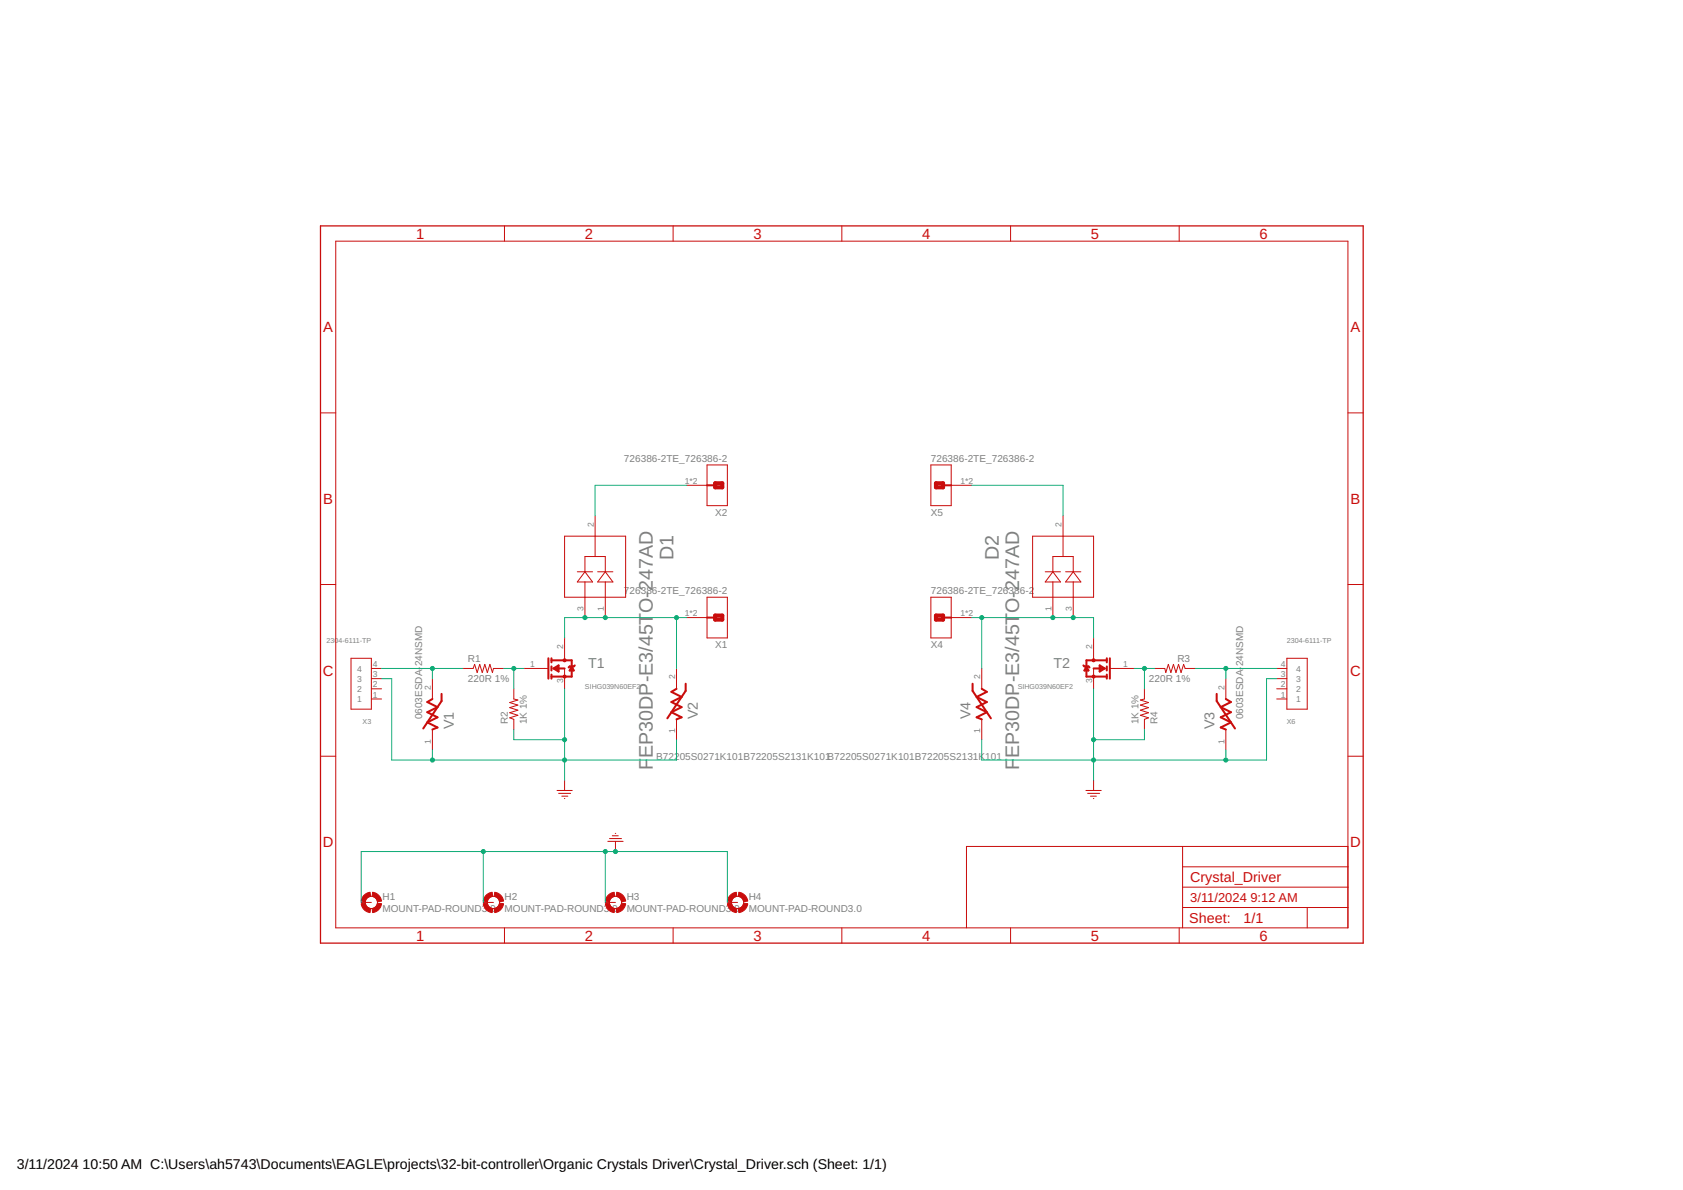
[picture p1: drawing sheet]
<?xml version="1.0" encoding="utf-8"?>
<!DOCTYPE eagle SYSTEM "eagle.dtd">
<eagle version="9.6.2">
<drawing>
<settings>
<setting alwaysvectorfont="no"/>
<setting verticaltext="up"/>
</settings>
<grid distance="0.1" unitdist="inch" unit="inch" style="lines" multiple="1" display="yes" altdistance="0.01" altunitdist="inch" altunit="inch"/>
<schematic xreflabel="%F%N/%S.%C%R" xrefpart="/%S.%C%R">
<libraries>
<library name="frames">
<symbols>
<symbol name="A4L-LOC">
<wire x1="256.54" y1="3.81" x2="256.54" y2="8.89" width="0.1016" layer="94"/>
<wire x1="256.54" y1="8.89" x2="256.54" y2="13.97" width="0.1016" layer="94"/>
<wire x1="256.54" y1="13.97" x2="256.54" y2="19.05" width="0.1016" layer="94"/>
<wire x1="256.54" y1="19.05" x2="256.54" y2="24.13" width="0.1016" layer="94"/>
<wire x1="161.29" y1="3.81" x2="161.29" y2="24.13" width="0.1016" layer="94"/>
<wire x1="161.29" y1="24.13" x2="215.265" y2="24.13" width="0.1016" layer="94"/>
<wire x1="215.265" y1="24.13" x2="256.54" y2="24.13" width="0.1016" layer="94"/>
<wire x1="246.38" y1="3.81" x2="246.38" y2="8.89" width="0.1016" layer="94"/>
<wire x1="246.38" y1="8.89" x2="256.54" y2="8.89" width="0.1016" layer="94"/>
<wire x1="246.38" y1="8.89" x2="215.265" y2="8.89" width="0.1016" layer="94"/>
<wire x1="215.265" y1="8.89" x2="215.265" y2="3.81" width="0.1016" layer="94"/>
<wire x1="215.265" y1="8.89" x2="215.265" y2="13.97" width="0.1016" layer="94"/>
<wire x1="215.265" y1="13.97" x2="256.54" y2="13.97" width="0.1016" layer="94"/>
<wire x1="215.265" y1="13.97" x2="215.265" y2="19.05" width="0.1016" layer="94"/>
<wire x1="215.265" y1="19.05" x2="256.54" y2="19.05" width="0.1016" layer="94"/>
<wire x1="215.265" y1="19.05" x2="215.265" y2="24.13" width="0.1016" layer="94"/>
<text x="217.17" y="15.24" size="2.54" layer="94">&gt;DRAWING_NAME</text>
<text x="217.17" y="10.16" size="2.286" layer="94">&gt;LAST_DATE_TIME</text>
<text x="230.505" y="5.08" size="2.54" layer="94">&gt;SHEET</text>
<text x="216.916" y="4.953" size="2.54" layer="94">Sheet:</text>
<frame x1="0" y1="0" x2="260.35" y2="179.07" columns="6" rows="4" layer="94"/>
</symbol>
</symbols>
<devicesets>
<deviceset name="A4L-LOC" prefix="FRAME" uservalue="yes">
<gates>
<gate name="G$1" symbol="A4L-LOC" x="0" y="0"/>
</gates>
<devices>
<device name="">
<technologies>
<technology name=""/>
</technologies>
</device>
</devices>
</deviceset>
</devicesets>
</library>
<library name="Labops_Lib_AH">
<symbols>
<symbol name="N-MOSFET">
<wire x1="1.016" y1="-7.62" x2="1.016" y2="-2.54" width="0.508" layer="94"/>
<wire x1="1.778" y1="-3.556" x2="1.778" y2="-2.54" width="0.508" layer="94"/>
<wire x1="1.778" y1="-7.112" x2="5.08" y2="-7.112" width="0.508" layer="94"/>
<wire x1="1.778" y1="-3.048" x2="5.08" y2="-3.048" width="0.508" layer="94"/>
<wire x1="2.54" y1="-5.08" x2="5.08" y2="-5.08" width="0.508" layer="94"/>
<wire x1="2.286" y1="-5.08" x2="3.556" y2="-4.318" width="0.508" layer="94"/>
<wire x1="2.286" y1="-5.08" x2="3.556" y2="-5.842" width="0.508" layer="94"/>
<wire x1="3.556" y1="-4.318" x2="3.556" y2="-5.842" width="0.508" layer="94"/>
<wire x1="3.302" y1="-4.826" x2="3.302" y2="-5.588" width="0.508" layer="94"/>
<wire x1="1.778" y1="-6.604" x2="1.778" y2="-7.62" width="0.508" layer="94"/>
<wire x1="1.778" y1="-4.572" x2="1.778" y2="-5.588" width="0.508" layer="94"/>
<wire x1="5.08" y1="-7.112" x2="6.858" y2="-7.112" width="0.508" layer="94"/>
<wire x1="6.858" y1="-7.112" x2="6.858" y2="-3.048" width="0.508" layer="94"/>
<wire x1="6.858" y1="-3.048" x2="5.08" y2="-3.048" width="0.508" layer="94"/>
<wire x1="6.858" y1="-4.572" x2="6.35" y2="-5.588" width="0.508" layer="94"/>
<wire x1="6.35" y1="-5.588" x2="7.366" y2="-5.588" width="0.508" layer="94"/>
<wire x1="7.366" y1="-5.588" x2="6.858" y2="-4.572" width="0.508" layer="94"/>
<wire x1="6.858" y1="-4.572" x2="7.366" y2="-4.572" width="0.508" layer="94"/>
<wire x1="7.366" y1="-4.572" x2="7.62" y2="-4.318" width="0.508" layer="94"/>
<wire x1="6.858" y1="-4.572" x2="6.35" y2="-4.572" width="0.508" layer="94"/>
<wire x1="6.35" y1="-4.572" x2="6.096" y2="-4.826" width="0.508" layer="94"/>
<wire x1="0" y1="-5.08" x2="1.016" y2="-5.08" width="0.15" layer="94"/>
<wire x1="5.08" y1="-5.08" x2="5.08" y2="-5.08" width="0.15" layer="94"/>
<wire x1="5.08" y1="-2.54" x2="5.08" y2="-3.048" width="0.15" layer="94"/>
<text x="10.922" y="-2.54" size="2.54" layer="95" align="top-left">&gt;NAME</text>
<text x="10.922" y="-5.334" size="2.54" layer="95" align="top-left"></text>
<pin name="G" x="-5.08" y="-5.08" visible="pad" length="middle" direction="pas"/>
<pin name="S" x="5.08" y="-10.16" visible="pad" length="middle" direction="pas" rot="R90"/>
<pin name="D" x="5.08" y="2.54" visible="pad" length="middle" direction="pas" rot="R270"/>
<circle x="5.08" y="-3.048" radius="0.254" width="0.254" layer="94"/>
<circle x="5.08" y="-7.112" radius="0.254" width="0.254" layer="94"/>
<text x="10.16" y="-10.16" size="1.27" layer="96">&gt;Value</text>
</symbol>
<symbol name="GND-1">
<wire x1="-1.905" y1="0" x2="1.905" y2="0" width="0.254" layer="94"/>
<pin name="GND" x="0" y="2.54" visible="off" length="short" direction="sup" rot="R270"/>
<wire x1="-1.5" y1="-0.7" x2="1.5" y2="-0.7" width="0.254" layer="94"/>
<wire x1="-0.7" y1="-1.4" x2="0.8" y2="-1.4" width="0.254" layer="94"/>
<wire x1="-0.05" y1="-2" x2="0.05" y2="-2" width="0.254" layer="94"/>
</symbol>
<symbol name="R-US">
<wire x1="-2.54" y1="0" x2="-2.159" y2="1.016" width="0.2032" layer="94"/>
<wire x1="-2.159" y1="1.016" x2="-1.524" y2="-1.016" width="0.2032" layer="94"/>
<wire x1="-1.524" y1="-1.016" x2="-0.889" y2="1.016" width="0.2032" layer="94"/>
<wire x1="-0.889" y1="1.016" x2="-0.254" y2="-1.016" width="0.2032" layer="94"/>
<wire x1="-0.254" y1="-1.016" x2="0.381" y2="1.016" width="0.2032" layer="94"/>
<wire x1="0.381" y1="1.016" x2="1.016" y2="-1.016" width="0.2032" layer="94"/>
<wire x1="1.016" y1="-1.016" x2="1.651" y2="1.016" width="0.2032" layer="94"/>
<wire x1="1.651" y1="1.016" x2="2.286" y2="-1.016" width="0.2032" layer="94"/>
<wire x1="2.286" y1="-1.016" x2="2.54" y2="0" width="0.2032" layer="94"/>
<text x="-3.81" y="1.4986" size="1.778" layer="95">&gt;NAME</text>
<text x="-3.81" y="-3.302" size="1.778" layer="96">&gt;VALUE</text>
<pin name="2" x="5.08" y="0" visible="off" length="short" direction="pas" swaplevel="1" rot="R180"/>
<pin name="1" x="-5.08" y="0" visible="off" length="short" direction="pas" swaplevel="1"/>
</symbol>
<symbol name="DIODE_D2PAK">
<pin name="1" x="-2.54" y="0" visible="pad" length="middle" direction="pas" rot="R180"/>
<pin name="3" x="-2.54" y="-5.08" visible="pad" length="middle" direction="pas" rot="R180"/>
<pin name="2" x="-27.94" y="-2.54" visible="pad" length="middle" direction="pas"/>
<wire x1="-11.43" y1="1.905" x2="-11.43" y2="0" width="0.2032" layer="94"/>
<wire x1="-11.43" y1="0" x2="-11.43" y2="-1.905" width="0.2032" layer="94"/>
<wire x1="-13.97" y1="-1.905" x2="-13.97" y2="0" width="0.2032" layer="94"/>
<wire x1="-13.97" y1="0" x2="-13.97" y2="1.905" width="0.2032" layer="94"/>
<wire x1="-11.43" y1="0" x2="-7.62" y2="0" width="0.1524" layer="94"/>
<wire x1="-13.97" y1="0" x2="-11.43" y2="1.905" width="0.2032" layer="94"/>
<wire x1="-11.43" y1="-1.905" x2="-13.97" y2="0" width="0.2032" layer="94"/>
<wire x1="-22.86" y1="5.08" x2="-7.62" y2="5.08" width="0.1524" layer="94"/>
<wire x1="-7.62" y1="5.08" x2="-7.62" y2="-5.08" width="0.1524" layer="94"/>
<wire x1="-7.62" y1="-5.08" x2="-7.62" y2="-10.16" width="0.1524" layer="94"/>
<wire x1="-7.62" y1="-10.16" x2="-22.86" y2="-10.16" width="0.1524" layer="94"/>
<wire x1="-22.86" y1="-10.16" x2="-22.86" y2="-2.54" width="0.1524" layer="94"/>
<wire x1="-22.86" y1="-2.54" x2="-22.86" y2="5.08" width="0.1524" layer="94"/>
<wire x1="-11.43" y1="-3.175" x2="-11.43" y2="-5.08" width="0.2032" layer="94"/>
<wire x1="-11.43" y1="-5.08" x2="-11.43" y2="-6.985" width="0.2032" layer="94"/>
<wire x1="-13.97" y1="-6.985" x2="-13.97" y2="-5.08" width="0.2032" layer="94"/>
<wire x1="-13.97" y1="-5.08" x2="-13.97" y2="-3.175" width="0.2032" layer="94"/>
<wire x1="-11.43" y1="-5.08" x2="-7.62" y2="-5.08" width="0.1524" layer="94"/>
<wire x1="-13.97" y1="-5.08" x2="-11.43" y2="-3.175" width="0.2032" layer="94"/>
<wire x1="-11.43" y1="-6.985" x2="-13.97" y2="-5.08" width="0.2032" layer="94"/>
<wire x1="-17.78" y1="0" x2="-17.78" y2="-2.54" width="0.1524" layer="94"/>
<wire x1="-17.78" y1="-2.54" x2="-17.78" y2="-5.08" width="0.1524" layer="94"/>
<wire x1="-22.86" y1="-2.54" x2="-17.78" y2="-2.54" width="0.1524" layer="94"/>
<wire x1="-14.0716" y1="0" x2="-17.78" y2="0" width="0.1524" layer="94"/>
<wire x1="-14.0716" y1="-5.08" x2="-17.78" y2="-5.08" width="0.1524" layer="94"/>
<text x="-24.2062" y="8.4328" size="3.4798" layer="96" ratio="10" rot="SR0">&gt;Value</text>
<text x="-23.1394" y="13.5128" size="3.4798" layer="95" ratio="10" rot="SR0">&gt;Name</text>
</symbol>
<symbol name="726386-2">
<wire x1="0" y1="-15.24" x2="0" y2="-5.08" width="0.254" layer="94"/>
<wire x1="0" y1="-5.08" x2="5.08" y2="-5.08" width="0.254" layer="94"/>
<wire x1="5.08" y1="-5.08" x2="5.08" y2="-15.24" width="0.254" layer="94"/>
<wire x1="5.08" y1="-15.24" x2="0" y2="-15.24" width="0.254" layer="94"/>
<wire x1="1.27" y1="-10.668" x2="1.27" y2="-9.652" width="1.016" layer="94"/>
<wire x1="1.27" y1="-9.652" x2="3.048" y2="-9.652" width="1.016" layer="94"/>
<wire x1="3.048" y1="-9.652" x2="3.048" y2="-10.668" width="1.016" layer="94"/>
<wire x1="3.048" y1="-10.668" x2="1.27" y2="-10.668" width="1.016" layer="94"/>
<wire x1="3.302" y1="-10.16" x2="5.08" y2="-10.16" width="0.508" layer="94"/>
<wire x1="5.08" y1="-10.16" x2="5.08" y2="-10.16" width="0.15" layer="94"/>
<text x="0" y="-2.54" size="1.778" layer="95" align="top-left">&gt;NAME</text>
<pin name="1" x="10.16" y="-10.16" visible="pad" length="middle" direction="pas" rot="R180"/>
<text x="0" y="-17.78" size="1.778" layer="96">&gt;Value</text>
</symbol>
<symbol name="VARISTOR">
<wire x1="10.16" y1="-2.54" x2="9.398" y2="-1.27" width="0.508" layer="94"/>
<wire x1="9.398" y1="-1.27" x2="8.128" y2="-3.81" width="0.508" layer="94"/>
<wire x1="8.128" y1="-3.81" x2="6.858" y2="-1.27" width="0.508" layer="94"/>
<wire x1="6.858" y1="-1.27" x2="5.588" y2="-3.81" width="0.508" layer="94"/>
<wire x1="5.588" y1="-3.81" x2="4.318" y2="-1.27" width="0.508" layer="94"/>
<wire x1="4.318" y1="-1.27" x2="3.048" y2="-3.81" width="0.508" layer="94"/>
<wire x1="3.048" y1="-3.81" x2="2.54" y2="-2.54" width="0.508" layer="94"/>
<wire x1="9.652" y1="-4.826" x2="2.794" y2="-0.254" width="0.508" layer="94"/>
<wire x1="9.652" y1="-4.826" x2="11.43" y2="-4.826" width="0.508" layer="94"/>
<wire x1="10.16" y1="-2.54" x2="10.16" y2="-2.54" width="0.15" layer="94"/>
<wire x1="2.54" y1="-2.54" x2="2.54" y2="-2.54" width="0.15" layer="94"/>
<text x="2.54" y="-5.334" size="2.54" layer="95" align="top-left">&gt;NAME</text>
<pin name="2" x="15.24" y="-2.54" visible="pad" length="middle" direction="pas" rot="R180"/>
<pin name="1" x="-2.54" y="-2.54" visible="pad" length="middle" direction="pas"/>
<text x="5.08" y="0" size="1.778" layer="96">&gt;Value</text>
</symbol>
<symbol name="X04">
<wire x1="-2.54" y1="5.08" x2="2.54" y2="5.08" width="0.254" layer="94"/>
<wire x1="2.54" y1="5.08" x2="2.54" y2="-7.62" width="0.254" layer="94"/>
<wire x1="2.54" y1="-7.62" x2="-2.54" y2="-7.62" width="0.254" layer="94"/>
<wire x1="-2.54" y1="-7.62" x2="-2.54" y2="5.08" width="0.254" layer="94"/>
<pin name="1" x="-5.08" y="2.54" length="short"/>
<pin name="2" x="-5.08" y="0" length="short"/>
<text x="-2.54" y="7.62" size="1.27" layer="95">&gt;Name</text>
<text x="-2.54" y="-12.7" size="1.27" layer="96">&gt;Value</text>
<pin name="3" x="-5.08" y="-2.54" length="short"/>
<pin name="4" x="-5.08" y="-5.08" length="short"/>
</symbol>
</symbols>
<devicesets>
<deviceset name="SIHG039N60EF" prefix="T">
<gates>
<gate name="G$1" symbol="N-MOSFET" x="0" y="5.08"/>
</gates>
<devices>
<device name="2" package="TO-247AC">
<connects>
<connect gate="G$1" pin="D" pad="2"/>
<connect gate="G$1" pin="G" pad="1"/>
<connect gate="G$1" pin="S" pad="3"/>
</connects>
<technologies>
<technology name=""/>
</technologies>
</device>
<device name="&quot;" package="TO-247AC_MODIFIED">
<connects>
<connect gate="G$1" pin="D" pad="2"/>
<connect gate="G$1" pin="G" pad="1"/>
<connect gate="G$1" pin="S" pad="3"/>
</connects>
<technologies>
<technology name=""/>
</technologies>
</device>
</devices>
</deviceset>
<deviceset name="GND" prefix="GND">
<gates>
<gate name="1" symbol="GND-1" x="0" y="0"/>
</gates>
<devices>
<device name="">
<technologies>
<technology name=""/>
</technologies>
</device>
</devices>
</deviceset>
<deviceset name="R_1206" prefix="R">
<gates>
<gate name="G$1" symbol="R-US" x="5.08" y="0"/>
</gates>
<devices>
<device name="" package="R1206">
<connects>
<connect gate="G$1" pin="1" pad="1"/>
<connect gate="G$1" pin="2" pad="2"/>
</connects>
<technologies>
<technology name="">
<attribute name="DESCRIPTION" value="" constant="no"/>
<attribute name="LIB_STATUS" value="Verified" constant="no"/>
<attribute name="MFN" value="R_Open_1206" constant="no"/>
<attribute name="MFR" value="" constant="no"/>
<attribute name="OUR-STOCK" value="" constant="no"/>
<attribute name="PART_VALUE" value="" constant="no"/>
<attribute name="PRICE-1" value="" constant="no"/>
<attribute name="SUPPLIER-1" value="" constant="no"/>
</technology>
</technologies>
</device>
<device name="EIA1206" package="EIA1206">
<connects>
<connect gate="G$1" pin="1" pad="1"/>
<connect gate="G$1" pin="2" pad="2"/>
</connects>
<technologies>
<technology name="">
<attribute name="DESCRIPTION" value="" constant="no"/>
<attribute name="MFN" value="Open Source R1206" constant="no"/>
<attribute name="PART_VALUE" value="" constant="no"/>
</technology>
</technologies>
</device>
</devices>
</deviceset>
<deviceset name="R_0603" prefix="R" uservalue="yes">
<gates>
<gate name="G$1" symbol="R-US" x="0" y="0"/>
</gates>
<devices>
<device name="" package="EIA0603">
<connects>
<connect gate="G$1" pin="1" pad="1"/>
<connect gate="G$1" pin="2" pad="2"/>
</connects>
<technologies>
<technology name="">
<attribute name="DESCRIPTION" value="" constant="no"/>
<attribute name="MFN" value="Open Source 0603" constant="no"/>
<attribute name="PART_VALUE" value="" constant="no"/>
</technology>
</technologies>
</device>
</devices>
</deviceset>
<deviceset name="FEP30DP-E3/45" prefix="D">
<gates>
<gate name="A" symbol="DIODE_D2PAK" x="0" y="0"/>
</gates>
<devices>
<device name="" package="TO-247AD_VIS">
<connects>
<connect gate="A" pin="1" pad="1"/>
<connect gate="A" pin="2" pad="2"/>
<connect gate="A" pin="3" pad="3"/>
</connects>
<technologies>
<technology name="">
<attribute name="BUILT_BY" value="EMA_UL_Team" constant="no"/>
<attribute name="MANUFACTURER_PART_NUMBER" value="FEP30DP-E3/45" constant="no"/>
<attribute name="SOURCELIBRARY" value="Vishay_2020-02-10" constant="no"/>
<attribute name="VENDOR" value="Vishay" constant="no"/>
</technology>
</technologies>
</device>
<device name="TO-247AD" package="TO-247AD">
<connects>
<connect gate="A" pin="1" pad="1"/>
<connect gate="A" pin="2" pad="2"/>
<connect gate="A" pin="3" pad="3"/>
</connects>
<technologies>
<technology name="">
<attribute name="DESCRIPTION" value="Dual Diode, Fast Recovery, 15A,600V, Common Cathode, TO-247AD" constant="no"/>
<attribute name="MFN" value="FEP30JP-E3/45" constant="no"/>
<attribute name="PART_VALUE" value="Diode 2x15A" constant="no"/>
</technology>
</technologies>
</device>
</devices>
</deviceset>
<deviceset name="726386-2" prefix="X">
<gates>
<gate name="G$0" symbol="726386-2" x="0" y="0"/>
</gates>
<devices>
<device name="TE_726386-2" package="TE_726386-2">
<connects>
<connect gate="G$0" pin="1" pad="1 1-2"/>
</connects>
<technologies>
<technology name="">
<attribute name="CENTROID_NOT_SPECIFIED" value="No"/>
<attribute name="CONN_GENDER" value="Male"/>
<attribute name="CONN_ORIENTATION" value="Straight"/>
<attribute name="CONTACT_MATERIAL" value="Tin"/>
<attribute name="DATASHEET" value="http://www.te.com/commerce/DocumentDelivery/DDEController?Action=showdoc&amp;DocId=Customer+Drawing%7F726386%7FG%7Fpdf%7FEnglish%7FENG_CD_726386_G.pdf%7F726386-2"/>
<attribute name="DEVICE_CLASS_L1" value="Connectors"/>
<attribute name="DEVICE_CLASS_L2" value="Terminal Blocks | Terminals"/>
<attribute name="DEVICE_CLASS_L3" value="unset"/>
<attribute name="DIGIKEY_DESCRIPTION" value="CONN QC TAB 0.250 SOLDER"/>
<attribute name="DIGIKEY_PART_NUMBER" value="A114371-ND"/>
<attribute name="HEIGHT" value="10mm"/>
<attribute name="LEAD_FREE" value="yes"/>
<attribute name="MF" value="TE"/>
<attribute name="MFG_PACKAGE_IDENT" value="726386-2"/>
<attribute name="MFG_PACKAGE_IDENT_DATE" value="0"/>
<attribute name="MFG_PACKAGE_IDENT_REV" value="0"/>
<attribute name="MOUSER_DESCRIPTION" value="Terminals GDS-FLACHSTECK 6.3"/>
<attribute name="MOUSER_PART_NUMBER" value="571-726386-2"/>
<attribute name="MPN" value="726386-2"/>
<attribute name="PACKAGE" value="PTH_TERMINAL_8MM0_0MM8"/>
<attribute name="PREFIX" value="J"/>
<attribute name="ROHS" value="yes"/>
<attribute name="TEMPERATURE_RANGE_HIGH" value="+110°C"/>
<attribute name="TEMPERATURE_RANGE_LOW" value="-30°C"/>
<attribute name="VERIFICATION_VERSION" value="0.0.0.1"/>
</technology>
</technologies>
</device>
<device name="" package="TE_726386-2_MODIFIED">
<connects>
<connect gate="G$0" pin="1" pad="1 1-2"/>
</connects>
<technologies>
<technology name="">
<attribute name="DESCRIPTION" value="0.250&quot; (6.35mm) Quick Connect Male - Solder Connector Non-Insulated" constant="no"/>
<attribute name="MFN" value="726386-2" constant="no"/>
<attribute name="MFR" value="TE Connectivity" constant="no"/>
<attribute name="PART_VALUE" value="6.35mmx8mm" constant="no"/>
<attribute name="PRICE-1" value="0.24" constant="no"/>
<attribute name="SUPPLIER-1" value="Digikey" constant="no"/>
</technology>
</technologies>
</device>
</devices>
</deviceset>
<deviceset name="0603ESDA-24N" prefix="V">
<gates>
<gate name="G$1" symbol="VARISTOR" x="2.54" y="2.54"/>
</gates>
<devices>
<device name="SMD" package="EIA0603">
<connects>
<connect gate="G$1" pin="1" pad="1"/>
<connect gate="G$1" pin="2" pad="2"/>
</connects>
<technologies>
<technology name="">
<attribute name="DESCRIPTION" value="aristor 0603 SMD Bidirectional 50V 24V" constant="no"/>
<attribute name="MFN" value="0603ESDA-24N" constant="no"/>
<attribute name="MFR" value="Bourns" constant="no"/>
<attribute name="SUPPLIER-1" value="LCSC" constant="no"/>
</technology>
</technologies>
</device>
</devices>
</deviceset>
<deviceset name="B72205S0271K101" prefix="V">
<gates>
<gate name="G$1" symbol="VARISTOR" x="-7.62" y="2.54"/>
</gates>
<devices>
<device name="" package="EPCOS_B72205S0271K101_0">
<connects>
<connect gate="G$1" pin="1" pad="1"/>
<connect gate="G$1" pin="2" pad="2"/>
</connects>
<technologies>
<technology name="B72205S2131K101">
<attribute name="LIB_STATUS" value="Verified" constant="no"/>
<attribute name="MFN" value="B72205S0271K1011" constant="no"/>
<attribute name="MFR" value="EPCOS" constant="no"/>
<attribute name="OUR_STOCK" value="10" constant="no"/>
<attribute name="PART_VALUE" value="430V, 400A" constant="no"/>
<attribute name="PRICE-1" value="0.31" constant="no"/>
<attribute name="SUPPLIER-1" value="Digikey" constant="no"/>
</technology>
</technologies>
</device>
<device name="1" package="EPCOS_B72205S0271K101_MODIFIED">
<connects>
<connect gate="G$1" pin="1" pad="1"/>
<connect gate="G$1" pin="2" pad="2"/>
</connects>
<technologies>
<technology name=""/>
</technologies>
</device>
</devices>
</deviceset>
<deviceset name="2304-6111-TP" prefix="X">
<gates>
<gate name="G$1" symbol="X04" x="0" y="0"/>
</gates>
<devices>
<device name="" package="X04_100MIL">
<connects>
<connect gate="G$1" pin="1" pad="1"/>
<connect gate="G$1" pin="2" pad="2"/>
<connect gate="G$1" pin="3" pad="3"/>
<connect gate="G$1" pin="4" pad="4"/>
</connects>
<technologies>
<technology name="">
<attribute name="DESCRIPTION" value="4 Pin THT Connector 100 mil pitch" constant="no"/>
<attribute name="MFN" value="2304-6111-TP" constant="no"/>
<attribute name="MFR" value="3M" constant="no"/>
<attribute name="PART_VALUE" value="X04 Connector 100mil" constant="no"/>
</technology>
</technologies>
</device>
</devices>
</deviceset>
</devicesets>
</library>
<library name="holes">
<symbols>
<symbol name="MOUNT-PAD">
<wire x1="0.254" y1="2.032" x2="2.032" y2="0.254" width="1.016" layer="94" curve="-75.749967" cap="flat"/>
<wire x1="-2.032" y1="0.254" x2="-0.254" y2="2.032" width="1.016" layer="94" curve="-75.749967" cap="flat"/>
<wire x1="-2.032" y1="-0.254" x2="-0.254" y2="-2.032" width="1.016" layer="94" curve="75.749967" cap="flat"/>
<wire x1="0.254" y1="-2.032" x2="2.032" y2="-0.254" width="1.016" layer="94" curve="75.749967" cap="flat"/>
<circle x="0" y="0" radius="1.524" width="0.0508" layer="94"/>
<text x="2.794" y="0.5842" size="1.778" layer="95">&gt;NAME</text>
<text x="2.794" y="-2.4638" size="1.778" layer="96">&gt;VALUE</text>
<pin name="MOUNT" x="-2.54" y="0" visible="off" length="short" direction="pas"/>
</symbol>
</symbols>
<devicesets>
<deviceset name="MOUNT-PAD-ROUND" prefix="H">
<gates>
<gate name="G$1" symbol="MOUNT-PAD" x="0" y="0"/>
</gates>
<devices>
<device name="2.8" package="2,8-PAD">
<connects>
<connect gate="G$1" pin="MOUNT" pad="B2,8"/>
</connects>
<package3dinstances>
<package3dinstance package3d_urn="urn:adsk.eagle:package:14281/1"/>
</package3dinstances>
<technologies>
<technology name="">
<attribute name="POPULARITY" value="6" constant="no"/>
</technology>
</technologies>
</device>
<device name="3.0" package="3,0-PAD">
<connects>
<connect gate="G$1" pin="MOUNT" pad="B3,0"/>
</connects>
<package3dinstances>
<package3dinstance package3d_urn="urn:adsk.eagle:package:14280/1"/>
</package3dinstances>
<technologies>
<technology name="">
<attribute name="POPULARITY" value="17" constant="no"/>
</technology>
</technologies>
</device>
<device name="3.2" package="3,2-PAD">
<connects>
<connect gate="G$1" pin="MOUNT" pad="B3,2"/>
</connects>
<package3dinstances>
<package3dinstance package3d_urn="urn:adsk.eagle:package:14282/1"/>
</package3dinstances>
<technologies>
<technology name="">
<attribute name="POPULARITY" value="4" constant="no"/>
</technology>
</technologies>
</device>
<device name="3.3" package="3,3-PAD">
<connects>
<connect gate="G$1" pin="MOUNT" pad="B3,3"/>
</connects>
<package3dinstances>
<package3dinstance package3d_urn="urn:adsk.eagle:package:14283/1"/>
</package3dinstances>
<technologies>
<technology name="">
<attribute name="POPULARITY" value="1" constant="no"/>
</technology>
</technologies>
</device>
<device name="3.6" package="3,6-PAD">
<connects>
<connect gate="G$1" pin="MOUNT" pad="B3,6"/>
</connects>
<package3dinstances>
<package3dinstance package3d_urn="urn:adsk.eagle:package:14284/1"/>
</package3dinstances>
<technologies>
<technology name="">
<attribute name="POPULARITY" value="0" constant="no"/>
</technology>
</technologies>
</device>
<device name="4.1" package="4,1-PAD">
<connects>
<connect gate="G$1" pin="MOUNT" pad="B4,1"/>
</connects>
<package3dinstances>
<package3dinstance package3d_urn="urn:adsk.eagle:package:14285/1"/>
</package3dinstances>
<technologies>
<technology name="">
<attribute name="POPULARITY" value="0" constant="no"/>
</technology>
</technologies>
</device>
<device name="4.3" package="4,3-PAD">
<connects>
<connect gate="G$1" pin="MOUNT" pad="B4,3"/>
</connects>
<package3dinstances>
<package3dinstance package3d_urn="urn:adsk.eagle:package:14286/1"/>
</package3dinstances>
<technologies>
<technology name="">
<attribute name="POPULARITY" value="0" constant="no"/>
</technology>
</technologies>
</device>
<device name="4.5" package="4,5-PAD">
<connects>
<connect gate="G$1" pin="MOUNT" pad="B4,5"/>
</connects>
<package3dinstances>
<package3dinstance package3d_urn="urn:adsk.eagle:package:14287/1"/>
</package3dinstances>
<technologies>
<technology name="">
<attribute name="POPULARITY" value="0" constant="no"/>
</technology>
</technologies>
</device>
<device name="5.0" package="5,0-PAD">
<connects>
<connect gate="G$1" pin="MOUNT" pad="B5"/>
</connects>
<package3dinstances>
<package3dinstance package3d_urn="urn:adsk.eagle:package:14288/1"/>
</package3dinstances>
<technologies>
<technology name="">
<attribute name="POPULARITY" value="0" constant="no"/>
</technology>
</technologies>
</device>
<device name="5.5" package="5,5-PAD">
<connects>
<connect gate="G$1" pin="MOUNT" pad="B5,5"/>
</connects>
<package3dinstances>
<package3dinstance package3d_urn="urn:adsk.eagle:package:14291/1"/>
</package3dinstances>
<technologies>
<technology name="">
<attribute name="POPULARITY" value="0" constant="no"/>
</technology>
</technologies>
</device>
</devices>
</deviceset>
</devicesets>
</library>
</libraries>
<attributes>
</attributes>
<variantdefs>
</variantdefs>
<classes>
<class number="0" name="default" width="0" drill="0">
</class>
<class number="1" name="High_V" width="0" drill="0">
<clearance class="0" value="1.27"/>
</class>
</classes>
<parts>
<part name="FRAME1" library="frames" deviceset="A4L-LOC" device=""/>
<part name="T1" library="Labops_Lib_AH" deviceset="SIHG039N60EF" device="2"/>
<part name="GND1" library="Labops_Lib_AH" deviceset="GND" device=""/>
<part name="R1" library="Labops_Lib_AH" deviceset="R_1206" device="EIA1206" value="220R 1%"/>
<part name="R2" library="Labops_Lib_AH" deviceset="R_0603" device="" value="1K 1%"/>
<part name="D1" library="Labops_Lib_AH" deviceset="FEP30DP-E3/45" device="TO-247AD"/>
<part name="X1" library="Labops_Lib_AH" deviceset="726386-2" device="TE_726386-2"/>
<part name="X2" library="Labops_Lib_AH" deviceset="726386-2" device="TE_726386-2"/>
<part name="V1" library="Labops_Lib_AH" deviceset="0603ESDA-24N" device="SMD"/>
<part name="V2" library="Labops_Lib_AH" deviceset="B72205S0271K101" device="" technology="B72205S2131K101"/>
<part name="X3" library="Labops_Lib_AH" deviceset="2304-6111-TP" device=""/>
<part name="T2" library="Labops_Lib_AH" deviceset="SIHG039N60EF" device="2"/>
<part name="GND2" library="Labops_Lib_AH" deviceset="GND" device=""/>
<part name="R3" library="Labops_Lib_AH" deviceset="R_1206" device="EIA1206" value="220R 1%"/>
<part name="R4" library="Labops_Lib_AH" deviceset="R_0603" device="" value="1K 1%"/>
<part name="D2" library="Labops_Lib_AH" deviceset="FEP30DP-E3/45" device="TO-247AD"/>
<part name="X4" library="Labops_Lib_AH" deviceset="726386-2" device="TE_726386-2"/>
<part name="X5" library="Labops_Lib_AH" deviceset="726386-2" device="TE_726386-2"/>
<part name="V3" library="Labops_Lib_AH" deviceset="0603ESDA-24N" device="SMD"/>
<part name="V4" library="Labops_Lib_AH" deviceset="B72205S0271K101" device="" technology="B72205S2131K101"/>
<part name="X6" library="Labops_Lib_AH" deviceset="2304-6111-TP" device=""/>
<part name="H1" library="holes" deviceset="MOUNT-PAD-ROUND" device="3.0" package3d_urn="urn:adsk.eagle:package:14280/1"/>
<part name="H2" library="holes" deviceset="MOUNT-PAD-ROUND" device="3.0" package3d_urn="urn:adsk.eagle:package:14280/1"/>
<part name="H3" library="holes" deviceset="MOUNT-PAD-ROUND" device="3.0" package3d_urn="urn:adsk.eagle:package:14280/1"/>
<part name="H4" library="holes" deviceset="MOUNT-PAD-ROUND" device="3.0" package3d_urn="urn:adsk.eagle:package:14280/1"/>
<part name="GND3" library="Labops_Lib_AH" deviceset="GND" device=""/>
</parts>
<sheets>
<sheet>
<plain>
</plain>
<instances>
<instance part="FRAME1" gate="G$1" x="0" y="0" smashed="yes">
<attribute name="DRAWING_NAME" x="217.17" y="15.24" size="2.54" layer="94"/>
<attribute name="LAST_DATE_TIME" x="217.17" y="10.16" size="2.286" layer="94"/>
<attribute name="SHEET" x="230.505" y="5.08" size="2.54" layer="94"/>
</instance>
<instance part="T1" gate="G$1" x="55.88" y="73.66" smashed="yes">
<attribute name="NAME" x="66.802" y="71.12" size="2.54" layer="95" align="top-left"/>
<attribute name="VALUE" x="66.04" y="63.5" size="1.27" layer="96"/>
</instance>
<instance part="GND1" gate="1" x="60.96" y="38.1" smashed="yes"/>
<instance part="R1" gate="G$1" x="40.64" y="68.58" smashed="yes">
<attribute name="NAME" x="36.83" y="70.0786" size="1.778" layer="95"/>
<attribute name="VALUE" x="36.83" y="65.278" size="1.778" layer="96"/>
</instance>
<instance part="R2" gate="G$1" x="48.26" y="58.42" smashed="yes" rot="R90">
<attribute name="NAME" x="46.7614" y="54.61" size="1.778" layer="95" rot="R90"/>
<attribute name="VALUE" x="51.562" y="54.61" size="1.778" layer="96" rot="R90"/>
</instance>
<instance part="D1" gate="A" x="71.12" y="78.74" smashed="yes" rot="R270">
<attribute name="VALUE" x="79.5528" y="102.9462" size="3.4798" layer="96" ratio="10" rot="SR270"/>
<attribute name="NAME" x="84.6328" y="101.8794" size="3.4798" layer="95" ratio="10" rot="SR270"/>
</instance>
<instance part="X1" gate="G$0" x="101.6" y="71.12" smashed="yes" rot="R180">
<attribute name="NAME" x="101.6" y="73.66" size="1.778" layer="95" rot="R180" align="top-left"/>
<attribute name="VALUE" x="101.6" y="88.9" size="1.778" layer="96" rot="R180"/>
</instance>
<instance part="X2" gate="G$0" x="101.6" y="104.14" smashed="yes" rot="R180">
<attribute name="NAME" x="101.6" y="106.68" size="1.778" layer="95" rot="R180" align="top-left"/>
<attribute name="VALUE" x="101.6" y="121.92" size="1.778" layer="96" rot="R180"/>
</instance>
<instance part="V1" gate="G$1" x="25.4" y="50.8" smashed="yes" rot="R90">
<attribute name="NAME" x="30.734" y="53.34" size="2.54" layer="95" rot="R90" align="top-left"/>
<attribute name="VALUE" x="25.4" y="55.88" size="1.778" layer="96" rot="R90"/>
</instance>
<instance part="V2" gate="G$1" x="86.36" y="53.34" smashed="yes" rot="R90">
<attribute name="NAME" x="91.694" y="55.88" size="2.54" layer="95" rot="R90" align="top-left"/>
<attribute name="VALUE" x="83.82" y="45.72" size="1.778" layer="96"/>
</instance>
<instance part="X3" gate="G$1" x="10.16" y="63.5" smashed="yes" rot="R180">
<attribute name="NAME" x="12.7" y="55.88" size="1.27" layer="95" rot="R180"/>
<attribute name="VALUE" x="12.7" y="76.2" size="1.27" layer="96" rot="R180"/>
</instance>
<instance part="T2" gate="G$1" x="198.12" y="73.66" smashed="yes" rot="MR0">
<attribute name="NAME" x="187.198" y="71.12" size="2.54" layer="95" rot="MR0" align="top-left"/>
<attribute name="VALUE" x="187.96" y="63.5" size="1.27" layer="96" rot="MR0"/>
</instance>
<instance part="GND2" gate="1" x="193.04" y="38.1" smashed="yes" rot="MR0"/>
<instance part="R3" gate="G$1" x="213.36" y="68.58" smashed="yes" rot="MR0">
<attribute name="NAME" x="217.17" y="70.0786" size="1.778" layer="95" rot="MR0"/>
<attribute name="VALUE" x="217.17" y="65.278" size="1.778" layer="96" rot="MR0"/>
</instance>
<instance part="R4" gate="G$1" x="205.74" y="58.42" smashed="yes" rot="MR90">
<attribute name="NAME" x="207.2386" y="54.61" size="1.778" layer="95" rot="MR90"/>
<attribute name="VALUE" x="202.438" y="54.61" size="1.778" layer="96" rot="MR90"/>
</instance>
<instance part="D2" gate="A" x="182.88" y="78.74" smashed="yes" rot="MR270">
<attribute name="VALUE" x="174.4472" y="102.9462" size="3.4798" layer="96" ratio="10" rot="SMR270"/>
<attribute name="NAME" x="169.3672" y="101.8794" size="3.4798" layer="95" ratio="10" rot="SMR270"/>
</instance>
<instance part="X4" gate="G$0" x="152.4" y="71.12" smashed="yes" rot="MR180">
<attribute name="NAME" x="152.4" y="73.66" size="1.778" layer="95" rot="MR180" align="top-left"/>
<attribute name="VALUE" x="152.4" y="88.9" size="1.778" layer="96" rot="MR180"/>
</instance>
<instance part="X5" gate="G$0" x="152.4" y="104.14" smashed="yes" rot="MR180">
<attribute name="NAME" x="152.4" y="106.68" size="1.778" layer="95" rot="MR180" align="top-left"/>
<attribute name="VALUE" x="152.4" y="121.92" size="1.778" layer="96" rot="MR180"/>
</instance>
<instance part="V3" gate="G$1" x="228.6" y="50.8" smashed="yes" rot="MR90">
<attribute name="NAME" x="223.266" y="53.34" size="2.54" layer="95" rot="MR90" align="top-left"/>
<attribute name="VALUE" x="228.6" y="55.88" size="1.778" layer="96" rot="MR90"/>
</instance>
<instance part="V4" gate="G$1" x="167.64" y="53.34" smashed="yes" rot="MR90">
<attribute name="NAME" x="162.306" y="55.88" size="2.54" layer="95" rot="MR90" align="top-left"/>
<attribute name="VALUE" x="170.18" y="45.72" size="1.778" layer="96" rot="MR0"/>
</instance>
<instance part="X6" gate="G$1" x="243.84" y="63.5" smashed="yes" rot="MR180">
<attribute name="NAME" x="241.3" y="55.88" size="1.27" layer="95" rot="MR180"/>
<attribute name="VALUE" x="241.3" y="76.2" size="1.27" layer="96" rot="MR180"/>
</instance>
<instance part="H1" gate="G$1" x="12.7" y="10.16" smashed="yes">
<attribute name="NAME" x="15.494" y="10.7442" size="1.778" layer="95"/>
<attribute name="VALUE" x="15.494" y="7.6962" size="1.778" layer="96"/>
</instance>
<instance part="H2" gate="G$1" x="43.18" y="10.16" smashed="yes">
<attribute name="NAME" x="45.974" y="10.7442" size="1.778" layer="95"/>
<attribute name="VALUE" x="45.974" y="7.6962" size="1.778" layer="96"/>
</instance>
<instance part="H3" gate="G$1" x="73.66" y="10.16" smashed="yes">
<attribute name="NAME" x="76.454" y="10.7442" size="1.778" layer="95"/>
<attribute name="VALUE" x="76.454" y="7.6962" size="1.778" layer="96"/>
</instance>
<instance part="H4" gate="G$1" x="104.14" y="10.16" smashed="yes">
<attribute name="NAME" x="106.934" y="10.7442" size="1.778" layer="95"/>
<attribute name="VALUE" x="106.934" y="7.6962" size="1.778" layer="96"/>
</instance>
<instance part="GND3" gate="1" x="73.66" y="25.4" smashed="yes" rot="R180"/>
</instances>
<busses>
</busses>
<nets>
<net name="GND" class="0">
<segment>
<pinref part="GND1" gate="1" pin="GND"/>
<pinref part="T1" gate="G$1" pin="S"/>
<wire x1="60.96" y1="40.64" x2="60.96" y2="45.72" width="0.1524" layer="91"/>
<pinref part="R2" gate="G$1" pin="1"/>
<wire x1="60.96" y1="45.72" x2="60.96" y2="50.8" width="0.1524" layer="91"/>
<wire x1="60.96" y1="50.8" x2="60.96" y2="63.5" width="0.1524" layer="91"/>
<wire x1="48.26" y1="53.34" x2="48.26" y2="50.8" width="0.1524" layer="91"/>
<wire x1="48.26" y1="50.8" x2="60.96" y2="50.8" width="0.1524" layer="91"/>
<junction x="60.96" y="50.8"/>
<pinref part="V1" gate="G$1" pin="1"/>
<wire x1="27.94" y1="48.26" x2="27.94" y2="45.72" width="0.1524" layer="91"/>
<wire x1="27.94" y1="45.72" x2="60.96" y2="45.72" width="0.1524" layer="91"/>
<junction x="60.96" y="45.72"/>
<pinref part="V2" gate="G$1" pin="1"/>
<wire x1="88.9" y1="50.8" x2="88.9" y2="45.72" width="0.1524" layer="91"/>
<wire x1="88.9" y1="45.72" x2="60.96" y2="45.72" width="0.1524" layer="91"/>
<pinref part="X3" gate="G$1" pin="3"/>
<wire x1="15.24" y1="66.04" x2="17.78" y2="66.04" width="0.1524" layer="91"/>
<wire x1="17.78" y1="66.04" x2="17.78" y2="45.72" width="0.1524" layer="91"/>
<wire x1="17.78" y1="45.72" x2="27.94" y2="45.72" width="0.1524" layer="91"/>
<junction x="27.94" y="45.72"/>
</segment>
<segment>
<pinref part="GND2" gate="1" pin="GND"/>
<pinref part="T2" gate="G$1" pin="S"/>
<wire x1="193.04" y1="40.64" x2="193.04" y2="45.72" width="0.1524" layer="91"/>
<pinref part="R4" gate="G$1" pin="1"/>
<wire x1="193.04" y1="45.72" x2="193.04" y2="50.8" width="0.1524" layer="91"/>
<wire x1="193.04" y1="50.8" x2="193.04" y2="63.5" width="0.1524" layer="91"/>
<wire x1="205.74" y1="53.34" x2="205.74" y2="50.8" width="0.1524" layer="91"/>
<wire x1="205.74" y1="50.8" x2="193.04" y2="50.8" width="0.1524" layer="91"/>
<junction x="193.04" y="50.8"/>
<pinref part="V3" gate="G$1" pin="1"/>
<wire x1="226.06" y1="48.26" x2="226.06" y2="45.72" width="0.1524" layer="91"/>
<wire x1="226.06" y1="45.72" x2="193.04" y2="45.72" width="0.1524" layer="91"/>
<junction x="193.04" y="45.72"/>
<pinref part="V4" gate="G$1" pin="1"/>
<wire x1="165.1" y1="50.8" x2="165.1" y2="45.72" width="0.1524" layer="91"/>
<wire x1="165.1" y1="45.72" x2="193.04" y2="45.72" width="0.1524" layer="91"/>
<pinref part="X6" gate="G$1" pin="3"/>
<wire x1="238.76" y1="66.04" x2="236.22" y2="66.04" width="0.1524" layer="91"/>
<wire x1="236.22" y1="66.04" x2="236.22" y2="45.72" width="0.1524" layer="91"/>
<wire x1="236.22" y1="45.72" x2="226.06" y2="45.72" width="0.1524" layer="91"/>
<junction x="226.06" y="45.72"/>
</segment>
<segment>
<pinref part="H1" gate="G$1" pin="MOUNT"/>
<pinref part="GND3" gate="1" pin="GND"/>
<wire x1="10.16" y1="10.16" x2="10.16" y2="22.86" width="0.1524" layer="91"/>
<wire x1="10.16" y1="22.86" x2="40.64" y2="22.86" width="0.1524" layer="91"/>
<pinref part="H2" gate="G$1" pin="MOUNT"/>
<wire x1="40.64" y1="22.86" x2="71.12" y2="22.86" width="0.1524" layer="91"/>
<wire x1="71.12" y1="22.86" x2="73.66" y2="22.86" width="0.1524" layer="91"/>
<wire x1="40.64" y1="10.16" x2="40.64" y2="22.86" width="0.1524" layer="91"/>
<junction x="40.64" y="22.86"/>
<pinref part="H3" gate="G$1" pin="MOUNT"/>
<wire x1="71.12" y1="10.16" x2="71.12" y2="22.86" width="0.1524" layer="91"/>
<junction x="71.12" y="22.86"/>
<pinref part="H4" gate="G$1" pin="MOUNT"/>
<wire x1="101.6" y1="10.16" x2="101.6" y2="22.86" width="0.1524" layer="91"/>
<wire x1="101.6" y1="22.86" x2="73.66" y2="22.86" width="0.1524" layer="91"/>
<junction x="73.66" y="22.86"/>
</segment>
</net>
<net name="N$2" class="1">
<segment>
<pinref part="R2" gate="G$1" pin="2"/>
<wire x1="48.26" y1="63.5" x2="48.26" y2="68.58" width="0.1524" layer="91"/>
<pinref part="T1" gate="G$1" pin="G"/>
<wire x1="48.26" y1="68.58" x2="50.8" y2="68.58" width="0.1524" layer="91"/>
<pinref part="R1" gate="G$1" pin="2"/>
<wire x1="48.26" y1="68.58" x2="45.72" y2="68.58" width="0.1524" layer="91"/>
<junction x="48.26" y="68.58"/>
</segment>
</net>
<net name="N$3" class="1">
<segment>
<pinref part="T1" gate="G$1" pin="D"/>
<wire x1="60.96" y1="76.2" x2="60.96" y2="81.28" width="0.1524" layer="91"/>
<pinref part="D1" gate="A" pin="3"/>
<wire x1="60.96" y1="81.28" x2="66.04" y2="81.28" width="0.1524" layer="91"/>
<pinref part="D1" gate="A" pin="1"/>
<wire x1="66.04" y1="81.28" x2="71.12" y2="81.28" width="0.1524" layer="91"/>
<junction x="66.04" y="81.28"/>
<pinref part="X1" gate="G$0" pin="1"/>
<wire x1="71.12" y1="81.28" x2="88.9" y2="81.28" width="0.1524" layer="91"/>
<junction x="71.12" y="81.28"/>
<pinref part="V2" gate="G$1" pin="2"/>
<wire x1="88.9" y1="81.28" x2="91.44" y2="81.28" width="0.1524" layer="91"/>
<wire x1="88.9" y1="68.58" x2="88.9" y2="81.28" width="0.1524" layer="91"/>
<junction x="88.9" y="81.28"/>
</segment>
</net>
<net name="N$4" class="1">
<segment>
<pinref part="D1" gate="A" pin="2"/>
<wire x1="68.58" y1="106.68" x2="68.58" y2="114.3" width="0.1524" layer="91"/>
<pinref part="X2" gate="G$0" pin="1"/>
<wire x1="91.44" y1="114.3" x2="68.58" y2="114.3" width="0.1524" layer="91"/>
</segment>
</net>
<net name="N$5" class="0">
<segment>
<pinref part="V1" gate="G$1" pin="2"/>
<wire x1="27.94" y1="66.04" x2="27.94" y2="68.58" width="0.1524" layer="91"/>
<pinref part="R1" gate="G$1" pin="1"/>
<wire x1="27.94" y1="68.58" x2="35.56" y2="68.58" width="0.1524" layer="91"/>
<wire x1="27.94" y1="68.58" x2="15.24" y2="68.58" width="0.1524" layer="91"/>
<junction x="27.94" y="68.58"/>
<pinref part="X3" gate="G$1" pin="4"/>
</segment>
</net>
<net name="N$7" class="0">
<segment>
<pinref part="R4" gate="G$1" pin="2"/>
<wire x1="205.74" y1="63.5" x2="205.74" y2="68.58" width="0.1524" layer="91"/>
<pinref part="T2" gate="G$1" pin="G"/>
<wire x1="205.74" y1="68.58" x2="203.2" y2="68.58" width="0.1524" layer="91"/>
<pinref part="R3" gate="G$1" pin="2"/>
<wire x1="205.74" y1="68.58" x2="208.28" y2="68.58" width="0.1524" layer="91"/>
<junction x="205.74" y="68.58"/>
</segment>
</net>
<net name="N$8" class="1">
<segment>
<pinref part="T2" gate="G$1" pin="D"/>
<wire x1="193.04" y1="76.2" x2="193.04" y2="81.28" width="0.1524" layer="91"/>
<pinref part="D2" gate="A" pin="3"/>
<wire x1="193.04" y1="81.28" x2="187.96" y2="81.28" width="0.1524" layer="91"/>
<pinref part="D2" gate="A" pin="1"/>
<wire x1="187.96" y1="81.28" x2="182.88" y2="81.28" width="0.1524" layer="91"/>
<junction x="187.96" y="81.28"/>
<pinref part="X4" gate="G$0" pin="1"/>
<wire x1="182.88" y1="81.28" x2="165.1" y2="81.28" width="0.1524" layer="91"/>
<junction x="182.88" y="81.28"/>
<pinref part="V4" gate="G$1" pin="2"/>
<wire x1="165.1" y1="81.28" x2="162.56" y2="81.28" width="0.1524" layer="91"/>
<wire x1="165.1" y1="68.58" x2="165.1" y2="81.28" width="0.1524" layer="91"/>
<junction x="165.1" y="81.28"/>
</segment>
</net>
<net name="N$9" class="1">
<segment>
<pinref part="D2" gate="A" pin="2"/>
<wire x1="185.42" y1="106.68" x2="185.42" y2="114.3" width="0.1524" layer="91"/>
<pinref part="X5" gate="G$0" pin="1"/>
<wire x1="162.56" y1="114.3" x2="185.42" y2="114.3" width="0.1524" layer="91"/>
</segment>
</net>
<net name="N$10" class="0">
<segment>
<pinref part="V3" gate="G$1" pin="2"/>
<wire x1="226.06" y1="66.04" x2="226.06" y2="68.58" width="0.1524" layer="91"/>
<pinref part="R3" gate="G$1" pin="1"/>
<wire x1="226.06" y1="68.58" x2="218.44" y2="68.58" width="0.1524" layer="91"/>
<wire x1="226.06" y1="68.58" x2="238.76" y2="68.58" width="0.1524" layer="91"/>
<junction x="226.06" y="68.58"/>
<pinref part="X6" gate="G$1" pin="4"/>
</segment>
</net>
</nets>
</sheet>
</sheets>
</schematic>
</drawing>
<compatibility>
<note version="8.2" severity="warning">
Since Version 8.2, EAGLE supports online libraries. The ids
of those online libraries will not be understood (or retained)
with this version.
</note>
<note version="8.3" severity="warning">
Since Version 8.3, EAGLE supports URNs for individual library
assets (packages, symbols, and devices). The URNs of those assets
will not be understood (or retained) with this version.
</note>
<note version="8.3" severity="warning">
Since Version 8.3, EAGLE supports the association of 3D packages
with devices in libraries, schematics, and board files. Those 3D
packages will not be understood (or retained) with this version.
</note>
</compatibility>
</eagle>
